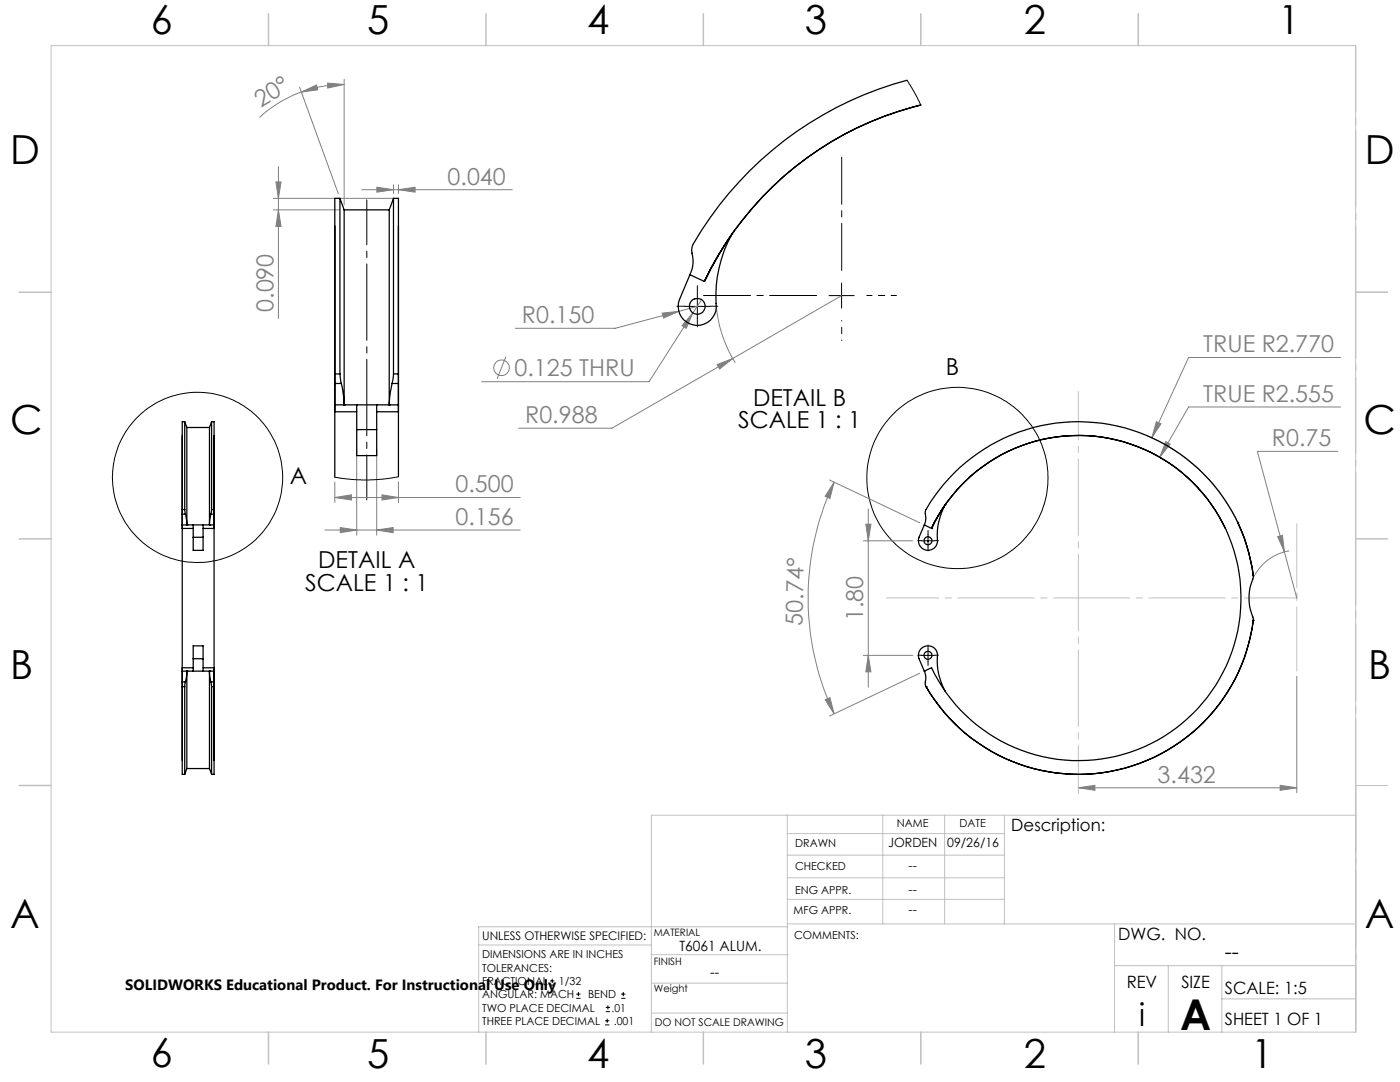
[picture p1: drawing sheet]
<svg xmlns="http://www.w3.org/2000/svg" width="279mm" height="216mm" viewBox="0 0 279 216" stroke-linecap="round" stroke-linejoin="round" font-family="sans-serif">
<g fill="none" stroke="#808080" stroke-width=".2">
<path d="M59.8 17.4l7.7 21.3M60.1 18.4l3-1.4 .3 .9zM60.1 18.4a24.2 24.2 0 0 0-8.3 5M65.4 16.6l3.3 .3-3.3 .7zM68.7 16.9a25.5 25.5 0 0 0-8.6 1.5M68.7 15.8v25.1M54.6 39.6h23.9M55.1 36.3h1l-.5 3.3zM55.6 33.2v30.3M72.2 37.9h30M75.2 37.4l3.3 .5-3.3 .4zM78.5 36.9v1.7"/>
<path d="M79.5 37.9l3.3-.5v.9zM79.5 36.9v1.7M54.6 41.9h13.1M55.6 41.9l.5 3.3h-1zM140 59.8l-1.7 2.6M168 59l-21.8 12.5M101 71.2l-1.8 4.4M132.2 62.5l3.3-.4-3.1 1.4zM138.3 62.4l-8.8 13.8h-33.4M138.3 62.4l-1.4 3.1-.8-.5zM139.2 61.1l-16.4 4.4h-20M143 61.6a25.1 25.1 0 0 0 3.8 10.8"/>
<path d="M143.1 72.7l3.1-1.2-2.6 2.1zM146.2 71.5l-24.1 13.9h-18.6M267.5 71.3h-30.3l-7.3 16M66.8 99.3l3.3-.6v1.1zM66.8 96.2v4.1M66.8 99.3h37M71.2 89.7v17.1M75.2 89.7v17.1M76.2 98.7l3.3 .6-3.3 .5zM79.5 96.1v4.2M165.6 95.8l18 8.5M166.5 96.2l-.9 3.2-.9-.4z"/>
<path d="M166.5 96.2a54.1 54.1 0 0 0 0 46.3M229 87a35.2 35.2 0 0 1 21 26.9M230.8 84.1l.9 .5-1.8 2.7zM232.3 91.8a32.5 32.5 0 0 0-46 12.7M232.7 88.1l.8 .5-2 2.6zM267 90.1h-16.1l7.9 29.2M267.5 81.2h-30.3l-5.7 10M64.8 105.8h39M67.9 105.3l3.3 .5-3.3 .5zM75.2 105.8l3.3-.5v1zM172.3 107.9h9.8M172.8 104.6h1l-.5 3.3z"/>
<path d="M173.3 101.6v35.5M255 107.1l.9-.3 .4 3.3zM257.3 109.9a9.5 9.5 0 0 0-6.8 4.8M164.7 139.6l.9-.4 .9 3.3zM172.3 130.8h9.8M173.3 130.8l.5 3.3h-1zM183.6 134.3l-18 8.6M258.8 134.9v23.3M215.2 157.2l3.3-.5v1zM215.2 157.2h43.6M255.5 156.7l3.3 .5-3.3 .5z"/>
<circle cx="100.1" cy="73.4" r="1.56"/>
</g>
<g fill="none" stroke="#000" stroke-width=".2">
<path d="M139.2 58.6v5M165.5 59h5M168 56.5v5M136.7 61.1h4.9M183.9 107.9h2.5M185.2 106.6v2.5M183.9 130.8h2.5M185.2 129.5v2.5M109.8 196.6h.8M109.8 195.7h.8M110.2 195.3v.8M115 199.2h.9"/>
<path d="M115 198.4h.9M115.4 197.9v.9M124 199.2h.8M124 198.4h.8M124.4 197.9v.9M120.8 204.5h.8M120.8 203.7h.8M120.9 201.9h.8M120.9 201h.8M121.2 203.3v.8M121.3 200.6v.8"/>
<circle cx="39.4" cy="95.2" r="17"/>
<circle cx="191.1" cy="95.4" r="18.1"/>
</g>
<path d="M139.2 58.6v-1.6M136.7 61.1h-1.6M139.2 63.6v1.6M141.7 61.1h1.6M184 107.9h-.8M185.2 106.6v-.8M185.2 109.1v.8M186.5 107.9h.8M184 130.7h-.8M185.2 129.5v-.8M185.2 132v.8M186.5 130.7h.8" fill="none" stroke="#000" stroke-width=".2" stroke-dasharray="15.2 1.3 1.3 1.3"/>
<path d="M163 59h-22.6M168 54v-22.6" fill="none" stroke="#000" stroke-width=".2" stroke-dasharray="15.2 1.3 1.3 1.3" stroke-dashoffset="5.9"/>
<path d="M168 64v3.9" fill="none" stroke="#000" stroke-width=".2" stroke-dasharray="15.2 1.3 1.3 1.3" stroke-dashoffset="15.2"/>
<path d="M173 59h5.9" fill="none" stroke="#000" stroke-width=".2" stroke-dasharray="15.2 1.3 1.3 1.3" stroke-dashoffset="14.2"/>
<path d="M73.2 39.9v59.9" fill="none" stroke="#000" stroke-width=".2" stroke-dasharray="15.2 1.3 1.3 1.3" stroke-dashoffset="6.2"/>
<path d="M270.6 9.1v49.2M270.6 58.3v49.2M270.6 107.5v49.2M270.6 156.7v49.2" fill="none" stroke="#c0c0c0" stroke-width=".2" stroke-dasharray="15.2 1.3 1.3 1.3" stroke-dashoffset="2.1"/>
<path d="M176.9 119.3h81.9" fill="none" stroke="#c0c0c0" stroke-width=".2" stroke-dasharray="15.2 1.3 1.3 1.3" stroke-dashoffset="4.8"/>
<path d="M215.2 158.4v-80.3" fill="none" stroke="#c0c0c0" stroke-width=".2" stroke-dasharray="15.2 1.3 1.3 1.3" stroke-dashoffset="5.6"/>
<path d="M258.8 119.3v-1" fill="none" stroke="#c0c0c0" stroke-width=".2" stroke-dasharray="15.2 1.3 1.3 1.3"/>
<path d="M258.8 104.5v29.4" fill="none" stroke="#c0c0c0" stroke-width=".2" stroke-dasharray="15.2 1.3 1.3 1.3" stroke-dashoffset="2.4"/>
<g fill="none" stroke="#c0c0c0" stroke-width=".2">
<path d="M10.2 9.1h260.3v196.9h-260.3zM270.5 58.3h6.4M270.5 156.7h6.4M157.1 162.7v43.3M157.1 175.2h43.3M157.1 170.6h43.3M157.1 166.3h43.3M157.1 179.5h43.3M176.2 162.7v21.7M188.5 162.7v21.7M200.4 162.7v21.7M270.6 162.7h-140.6v43.3"/>
<path d="M95.5 188.6h34.5M130 196.2h27.1M130 190.5h27.3M157.1 184.4h113.4M157.2 184.9h-61.7v21.1M222.4 184.4v21.6M222.4 192.7h48.1M233.2 192.7v13.3M243.8 199.3h26.7M243.8 192.7v13.3M130 202.1h27.1"/>
</g>
<g fill="none" stroke="#c0c0c0" stroke-width=".3">
<path d="M53.6 2.8v6.3M97 2.8v6.3M140.4 2.8v6.3M183.8 2.8v6.3M227.2 2.8v6.3M3.8 58.3h6.4M270.5 58.3h6.4M3.8 107.5h6.4M270.5 107.5h6.4M3.8 156.7h6.4M53.6 206v6.3M97 206v6.3"/>
<path d="M140.4 206v6.3M183.8 206v6.3M227.2 206v6.3"/>
</g>
<g fill="#808080">
<path d="M255.5 156.7l3.3 .5-3.3 .5zM215.2 157.2l3.3-.5v1z"/>
<path d="M232.7 88.1l-1.2 3.1 2-2.6zM230.8 84.1l-.9 3.2 1.8-2.7zM255 107.1l1.3 3-.4-3.3zM143.1 72.7l.5 .9 2.6-2.1zM138.3 62.4l-2.2 2.6 .8 .5zM132.2 62.5l.2 1 3.1-1.4zM67.9 105.3l3.3 .5-3.3 .5zM75.2 105.8l3.3-.5v1z"/>
<path d="M66.8 99.3l3.3-.6v1.1zM76.2 98.7l3.3 .6-3.3 .5z"/>
<path d="M75.2 37.4l3.3 .5-3.3 .4zM79.5 37.9l3.3-.5v.9z"/>
<path d="M65.4 16.6l3.3 .3-3.3 .7zM60.1 18.4l3-1.4 .3 .9z"/>
<path d="M166.5 96.2l-.9 3.2-.9-.4zM164.7 139.6l.9-.4 .9 3.3z"/>
<path d="M172.8 104.6h1l-.5 3.3zM173.3 130.8l.5 3.3h-1z"/>
<path d="M55.1 36.3h1l-.5 3.3zM55.6 41.9l.5 3.3h-1z"/>
</g>
<g fill="none" stroke="#000" stroke-width=".25">
<path d="M181 16a70.2 70.2 0 0 0-42.8 33.1 4.3 4.3 0 0 0 .1 2.5l-.1 1.6-.5 1.6M67.8 39.6v35M67.8 39.6h-1v35M67.8 39.6l.9 2.3M78.5 39.6v35M78.5 39.6h1v35M78.5 39.6l-.8 2.3M183.8 21a64.9 64.9 0 0 0-43.2 35.2M66.8 45v50.2M68.7 41.9v38.9M68.7 41.9h9M77.7 41.9v38.9"/>
<path d="M79.5 45v50.1M137.7 54.8l-2.1 5a3.8 3.8 0 0 0 3.1 5.1 3.8 3.8 0 0 0 4.2-4.3 25.8 25.8 0 0 1 3.1-13.9 70 70 0 0 0-5.4 9.5M137.7 54.8l2.9 1.4M66.8 76.5v4.3M66.8 76.5h1.3M66.8 74.6h1M66.8 74.6v1.9M67.8 74.6l.3 1.9M68.1 76.5l.6 3.2v1.1M78.2 76.5l-.4 2.6-.1 1.7M78.2 76.5h1.3M78.5 74.6l-.3 1.9"/>
<path d="M78.5 74.6h1M79.5 76.5v4.3M79.5 74.6v1.9M36.4 86.9v64.9M36.9 84.1v17.6M36.9 84.1h-.5v17.6M36.9 84.1l.4 1.2M37.3 85.3v19.4M37.3 85.3h4.5M41.8 85.3v19.4M42.2 84.1v17.6M42.2 84.1h.5v17.6"/>
<path d="M42.2 84.1l-.4 1.2M42.7 86.9v64.9M66.8 80.8h12.7M66.8 80.8v1.4h4.4M68.7 80.8h.1M71.2 85.7v5.2h4v-5.2M71.2 85.7h4M71.2 80.8v4.9M75.2 80.8v4.9M77.7 80.8h.1M79.5 80.8v1.4h-4.3M36.4 102.6v2.1"/>
<path d="M36.4 102.6h.6M36.4 101.7h.5M36.4 101.7v.9M36.4 104.7h6.3M36.4 104.7v.7h2.2M36.9 101.7l.1 .9M37 102.6l.3 2.1M37.3 104.7h.1M38.6 107.2v2.6h1.9v-2.6M38.6 107.2h1.9M38.6 104.7v2.5M40.5 104.7v2.5"/>
<path d="M41.8 104.7h.1M42.1 102.6l-.3 2.1M42.1 102.6h.6M42.2 101.7l-.1 .9M42.2 101.7h.5M42.7 102.6v2.1M42.7 101.7v.9M42.7 104.7v.7h-2.2M184.5 104.7a5.9 5.9 0 0 0 .2-2.7 35.1 35.1 0 0 1 37.4-17.2 35.1 35.1 0 0 1 28 30.1M184.5 104.7l1.4 .7M185.9 105.4a32.4 32.4 0 0 1 49.5-11.5 32.4 32.4 0 0 1 0 50.8 32.4 32.4 0 0 1-49.5-11.5l-1.4 .7M185.9 105.4a32.4 32.4 0 0 1 29.3-18.5 32.4 32.4 0 0 1 29.3 18.5"/>
<path d="M185.9 105.4h.1M188.6 100.7l-1.8 2.9-.9 1.8M188.6 100.7a13.7 13.7 0 0 0-1.6 7.6 1.91 1.91 0 0 1-2.4 1.4 1.91 1.91 0 0 1-1.2-2.5l1.1-2.5M188.6 100.7h.1M247 104.2a36.1 36.1 0 0 1 3.1 10.7M247 104.2h.1M250.1 114.9h.1M250.1 114.9v.2a11 11 0 0 0 0 8.5v.2M36.4 136.1h.6M36.4 133.9v2.2M36.4 137h.5M36.4 136.1v.9"/>
<path d="M36.4 137v17.5h.5M36.4 133.9h6.3M36.9 137v17.5M37 136.1l-.1 .9M37.3 133.9h.1M37.3 133.9v19.5M37.3 133.9l-.3 2.2M38.6 131.4v-2.5h1.9v2.5M38.6 131.4h1.9M38.6 131.4v2.5M38.6 133.2h-2.2v.7M40.5 131.4v2.5"/>
<path d="M40.5 133.2h2.2v.7M41.8 133.9l.3 2.2M41.8 133.9v19.5M41.8 133.9h.1M42.1 136.1h.6M42.1 136.1l.1 .9M42.2 137v17.5M42.2 137h.5M42.7 133.9v2.2M42.7 136.1v.9M42.7 137v17.5h-.5M184.5 133.9a5.9 5.9 0 0 1 .2 2.8l.1 .3"/>
<path d="M184.5 133.9l-1.1-2.5a1.91 1.91 0 0 1 1.6-2.5 1.91 1.91 0 0 1 2.1 2.2 12.5 12.5 0 0 0 1.5 6.8M184.5 133.9h.1M184.8 137h.1M250.1 123.8h.1M250.1 123.8a35.2 35.2 0 0 1-27.9 30 35.2 35.2 0 0 1-37.4-16.8M37.3 153.4l-.4 1.1M37.3 153.4h4.5M41.8 153.4l.4 1.1"/>
<circle cx="139.1" cy="61.1" r="1.58"/>
<circle cx="185.2" cy="107.9" r=".8"/>
<circle cx="185.2" cy="130.8" r=".8"/>
</g>
<path d="M181 16l1.4 2.2 1.4 2.8M79.5 95.1l-2.7 .5-3 .2-3.6-.1-3.4-.5" fill="none" stroke="#000" stroke-width=".2"/>
<text font-size="8.5" x="235.5" y="205.4">A</text>
<g font-size="8">
<text x="30.1" y="6.8">6</text>
<text x="73.3" y="6.9">5</text>
<text x="117.2" y="6.9">4</text>
<text x="160.6" y="6.9">3</text>
<text x="204.3" y="6.9">2</text>
<text x="255.1" y="6.9">1</text>
<text x="2.1" y="32.8">D</text>
<text x="272.4" y="32.8">D</text>
<text x="2.1" y="86.5">C</text>
<text x="272.1" y="86.5">C</text>
<text x="2.1" y="135.6">B</text>
<text x="273.1" y="135.6">B</text>
<text x="2.1" y="185.1">A</text>
<text x="272.4" y="185.1">A</text>
<text x="30.1" y="212.9">6</text>
<text x="73.3" y="213.1">5</text>
<text x="117.2" y="213.1">4</text>
<text x="160.6" y="213.1">3</text>
<text x="204.3" y="213.1">2</text>
<text x="249.7" y="213.1">1</text>
</g>
<text font-size="6.3" x="227.3" y="204.6">i</text>
<g font-size="4.7" fill="#808080">
<text x="52.1" y="21.5" transform="rotate(-32 52.1 21.5)">20°</text>
<text x="89.3" y="36.8">0.040</text>
<text x="54.6" y="62.2" transform="rotate(-90 54.6 62.2)">0.090</text>
<text x="104.2" y="64.5">R0.150</text>
<text x="240.1" y="70.3">TRUE R2.770</text>
<text x="102.7" y="75.1">0.125 THRU</text>
<text x="240.1" y="80.2">TRUE R2.555</text>
<text x="104.8" y="84.4">R0.988</text>
<text x="253.8" y="89">R0.75</text>
<text x="90.9" y="98.2">0.500</text>
<text x="90.9" y="104.7">0.156</text>
<text x="160.1" y="124.9" transform="rotate(-89 160.1 124.9)">50.74°</text>
<text x="172.3" y="123.9" transform="rotate(-90 172.3 123.9)">1.80</text>
<text x="231" y="156.2">3.432</text>
</g>
<g font-size="4.7">
<text x="188.8" y="74.9">B</text>
<text x="150.3" y="80.9">DETAIL B</text>
<text x="147.3" y="85.5">SCALE 1 : 1</text>
<text x="57.8" y="96.5">A</text>
<text x="63.5" y="113.4">DETAIL A</text>
<text x="60.9" y="117.9">SCALE 1 : 1</text>
</g>
<text font-size="4.2" x="244.4" y="191.4">--</text>
<g font-size="3.4">
<text x="201.8" y="165.9">Description:</text>
<text x="223.2" y="187.6">DWG. NO.</text>
<text x="224.9" y="197.2">REV</text>
<text x="235.8" y="197.2">SIZE</text>
<text x="244.4" y="198.4">SCALE: 1:5</text>
<text x="244.4" y="204.6">SHEET 1 OF 1</text>
</g>
<text font-size="3" x="25" y="197.6">SOLIDWORKS Educational Product. For Instructional Use Only</text>
<g font-size="2.8">
<text x="135.6" y="189.7">T6061 ALUM.</text>
<text x="141.7" y="194.9">--</text>
</g>
<g font-size="2.5">
<text x="177.2" y="169">JORDEN</text>
<text x="181.3" y="173.5">--</text>
<text x="189" y="169">09/26/16</text>
<text x="181.3" y="178.3">--</text>
<text x="181.3" y="182.3">--</text>
</g>
<text font-size="2.4" x="96.2" y="187.5">UNLESS OTHERWISE SPECIFIED:</text>
<g font-size="2.2">
<text x="179" y="165.1">NAME</text>
<text x="191.5" y="165.1">DATE</text>
<text x="158.7" y="169">DRAWN</text>
<text x="158.7" y="173.5">CHECKED</text>
<text x="158.7" y="178.3">ENG APPR.</text>
<text x="158.4" y="182.4">MFG APPR.</text>
<text x="96.2" y="191.2">DIMENSIONS ARE IN INCHES</text>
<text x="158.5" y="187.4">COMMENTS:</text>
<text x="96.2" y="193.9">TOLERANCES:</text>
<text x="96.2" y="196.5">FRACTIONAL</text>
<text x="111.5" y="196.5">1/32</text>
<text x="96.2" y="201.8">TWO PLACE DECIMAL</text>
<text x="96.2" y="199.2">ANGULAR: MACH</text>
<text x="117.4" y="199.2">BEND</text>
<text x="122.1" y="201.8">.01</text>
<text x="96.2" y="204.5">THREE PLACE DECIMAL</text>
<text x="122.5" y="204.5">.001</text>
</g>
<text font-size="2.1" x="130.7" y="204.6">DO NOT SCALE DRAWING</text>
<g font-size="2">
<text x="130.5" y="186.8">MATERIAL</text>
<text x="130.5" y="192.5">FINISH</text>
<text x="130.5" y="198">Weight</text>
</g>
</svg>
